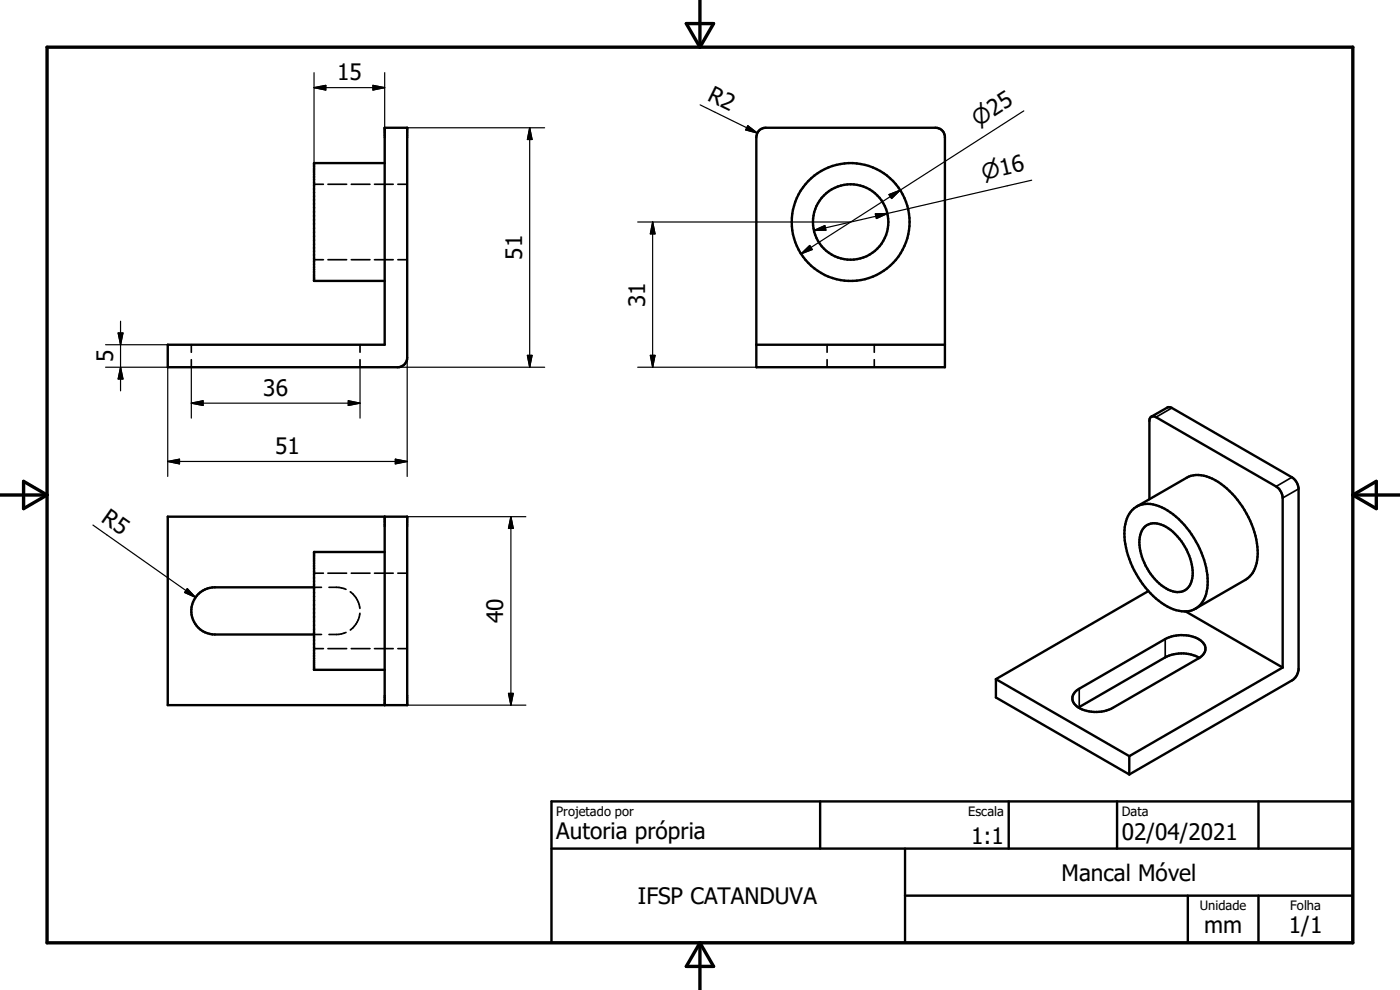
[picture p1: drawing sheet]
<svg xmlns="http://www.w3.org/2000/svg" width="297mm" height="210mm" viewBox="0 0 297 210" stroke-linecap="round" stroke-linejoin="round" font-family="sans-serif">
<g fill="none" stroke="#000" stroke-width=".51">
<path d="M81.6 27.1h4.8v48.8a2.02 2.02 0 0 1-2 2h-48.8v-4.8h46zM81.6 34.6h-15v25h15M161.2 27.6l.6-.4 .7-.1h36a1.97 1.97 0 0 1 2 2v48.8h-40v-48.8l.2-1zM160.5 73.1h40M244.3 88.4l3.5-2h.6l25.7 14.8a3.2 3.2 0 0 1 1.4 2.5v38.2a3 3 0 0 1-1.4 2.5l-34.5 19.9M35.6 109.6h50.8v40h-50.8zM81.6 109.6v40M81.6 117.1h-15v25h15M240.2 108.2a5.3 5.3 0 0 1 6.3-.6 19 19 0 0 1 9.7 16.5 5.4 5.4 0 0 1-3.9 5.5 8.8 8.8 0 0 1-7.1-2.6 19.4 19.4 0 0 1-6.6-14.5 6.6 6.6 0 0 1 1.6-4.3zM241.1 107.5l10.6-6.1a6.5 6.5 0 0 1 6.8 .8 19.4 19.4 0 0 1 8.3 15.9 5.8 5.8 0 0 1-2.6 4.9l-10.6 6.1M242.8 111.9a3.4 3.4 0 0 1 4.1-.4 12 12 0 0 1 6 11.2 3.1 3.1 0 0 1-4.5 2.6 11.9 11.9 0 0 1-6.6-11.4l.4-1.3zM243.8 105.9v-16.6a.85 .85 0 0 1 .5-.9 .85 .85 0 0 1 .9 .1l25.5 14.7a3.1 3.1 0 0 1 1.4 2.4v36"/>
<path d="M66.6 124.6h-21a5 5 0 0 0-5 5 5 5 0 0 0 5 5h21M243.6 125.4l-32.3 18.7M251.5 129.7l20.6 11.9M254.4 139.6a7.7 7.7 0 0 0-7.2-.1l-18.4 10.6M211.3 144.1v3.9l28.3 16.3M211.3 144.1l28.3 16.3M228.3 146.6l18.9-11a7.4 7.4 0 0 1 7.9 .6 2.06 2.06 0 0 1-.8 3.5l-18.3 10.5a7.3 7.3 0 0 1-7.9-.6 1.93 1.93 0 0 1 .2-3zM272.1 141.6l-32.5 18.8M117 170h170v30h-170zM174 170v10M214 170v10M237 170v10"/>
<path d="M239.6 160.4v3.9M267 170v10M117 180h170M192 190h95M192 180v20M252 190v10M267 190v10"/>
<circle cx="180.5" cy="47.1" r="12.5"/>
<circle cx="180.5" cy="47.1" r="8"/>
</g>
<g fill="none" stroke="#000" stroke-width=".36">
<path d="M66.6 39.1h2M69.6 39.1h3.9M74.5 39.1h4M79.5 39.1h3.9M84.4 39.1h2M66.6 55.1h2M69.6 55.1h3.9M74.5 55.1h4M79.5 55.1h3.9M84.4 55.1h2M40.6 73.1v1.6M40.6 76.3v1.6"/>
<path d="M76.4 73.1v1.6M76.4 76.3v1.6M175.5 73.1v1.6M175.5 76.3v1.6M185.5 73.1v1.6M185.5 76.3v1.6M248.6 86.5l-3.4 2M274.1 101.2l-3.4 2M275.5 103.7l-3.4 1.9M66.6 124.6h1.6M66.6 134.6h1.6M66.6 121.6h2"/>
<path d="M66.6 137.6h2M69.6 121.6h3.9M69.6 137.6h3.9M69.8 124.6a7.2 7.2 0 0 1 3.6 .4M73.4 134.2l-.4 .1a7.2 7.2 0 0 1-3.2 .3M74.3 125.6a4.9 4.9 0 0 1 2.1 3.5M74.5 121.6h4M74.5 137.6h4M76.4 130.1a5 5 0 0 1-2.1 3.5M79.5 121.6h3.9M79.5 137.6h3.9M84.4 121.6h2"/>
<path d="M84.4 137.6h2M247.2 135.6v3.9M229 146.1v3.9"/>
</g>
<path d="M10 10h277v190h-277zM145.6 5h5.8l-2.9 5zM148.5 0v10M0 105h10M5 102.1l5 2.9-5 2.9zM287 105h10M287 105l5-2.9v5.8zM148.5 200v10M148.5 200l2.9 5h-5.8z" fill="none" stroke="#000" stroke-width=".71"/>
<g fill="none" stroke="#000" stroke-width=".25">
<path d="M66.6 18.6h15M66.6 18.6l2.5-.5v1zM66.6 15.4v19.2M79.1 18.1l2.5 .5-2.5 .5zM81.6 15.4v19.2M86.4 27.1h29.1M112.4 27.1v50.8M112.4 27.1l.5 2.5h-1zM148.5 22.3l12.2 5.9M158.7 26.7l2 1.5-2.5-.6zM217.2 23.5l-26.2 16.8M218.9 38.2l-30.6 7.1"/>
<path d="M135.3 47.1h45.2M138.5 47.1v30.8M138.5 47.1l.5 2.5h-1zM170 53.9l1.8-1.8 .5 .8zM172.7 48.9l2.3-1 .2 .9zM185.7 45.4l2.6-.1-2.4 1.1zM188.3 45.3l-15.6 3.6M188.6 41.3l2.4-1-1.8 1.8zM191 40.3l-21 13.6M22.4 77.9h13.2v23.2M22.4 73.1h13.2M25.1 70.6h1l-.5 2.5z"/>
<path d="M25.6 68.2v14.7M25.6 77.9l.5 2.5h-1zM40.6 77.9v10.8M76.4 77.9v10.8M84.4 77.9h31.1M86.4 75.9v25.2M111.9 75.4h1l-.5 2.5zM135.3 77.9h25.2M138 75.4h1l-.5 2.5zM35.6 97.9h50.8M35.6 97.9l2.5-.5v1zM40.6 85.5h35.8"/>
<path d="M40.6 85.5l2.5-.5v1zM73.9 85l2.5 .5-2.5 .5zM83.9 97.4l2.5 .5-2.5 .5zM19.7 111.4l21.8 15.3M86.4 109.6h25.2M108.4 109.6v40M108.4 109.6l.5 2.5h-1zM39.7 124.9l1.8 1.8-2.3-1zM86.4 149.6h25.2M107.9 147.1h1l-.5 2.5z"/>
</g>
<g fill="#000" stroke="#000" stroke-width=".25">
<path d="M66.6 18.6l2.5-.5v1zM79.1 18.1l2.5 .5-2.5 .5zM112.4 27.1l.5 2.5h-1zM158.7 26.7l2 1.5-2.5-.6zM138.5 47.1l.5 2.5h-1zM170 53.9l1.8-1.8 .5 .8zM172.7 48.9l2.3-1 .2 .9zM185.7 45.4l2.6-.1-2.4 1.1zM188.6 41.3l2.4-1-1.8 1.8zM25.1 70.6h1l-.5 2.5zM111.9 75.4h1l-.5 2.5zM138 75.4h1l-.5 2.5z"/>
<path d="M25.6 77.9l.5 2.5h-1zM35.6 97.9l2.5-.5v1zM40.6 85.5l2.5-.5v1zM73.9 85l2.5 .5-2.5 .5zM83.9 97.4l2.5 .5-2.5 .5zM108.4 109.6l.5 2.5h-1zM39.7 124.9l1.8 1.8-2.3-1zM107.9 147.1h1l-.5 2.5z"/>
</g>
<g font-size="4.8">
<text x="71.5" y="17">15</text>
<text x="149.9" y="21.2" transform="rotate(26 149.9 21.2)">R2</text>
<text x="110.8" y="55.2" transform="rotate(-90 110.8 55.2)">51</text>
<text x="136.9" y="65.1" transform="rotate(-90 136.9 65.1)">31</text>
<text x="24" y="76.8" transform="rotate(-90 24 76.8)">5</text>
<text x="55.8" y="83.9">36</text>
<text x="58.4" y="96.3">51</text>
<text x="21.3" y="110.5" transform="rotate(35 21.3 110.5)">R5</text>
<text x="106.8" y="132.2" transform="rotate(-90 106.8 132.2)">40</text>
<text x="118" y="178.1">Autoria própria</text>
<text x="206" y="179">1:1</text>
<text x="238" y="178.2">02/04/2021</text>
<text x="135.3" y="191.8">IFSP CATANDUVA</text>
<text x="225.2" y="186.9">Mancal Móvel</text>
<text x="255.4" y="197.9">mm</text>
<text x="273.4" y="198">1/1</text>
</g>
<g font-size="4.6">
<text x="207.5" y="26.9" transform="rotate(-33 207.5 26.9)">n25</text>
<text x="208.7" y="38.1" transform="rotate(-13 208.7 38.1)">n16</text>
</g>
<g font-size="2.7">
<text x="118" y="173.1">Projetado por</text>
<text x="205.4" y="173.1">Escala</text>
<text x="238" y="173">Data</text>
<text x="254.6" y="193.1">Unidade</text>
<text x="273.7" y="193.1">Folha</text>
</g>
</svg>
